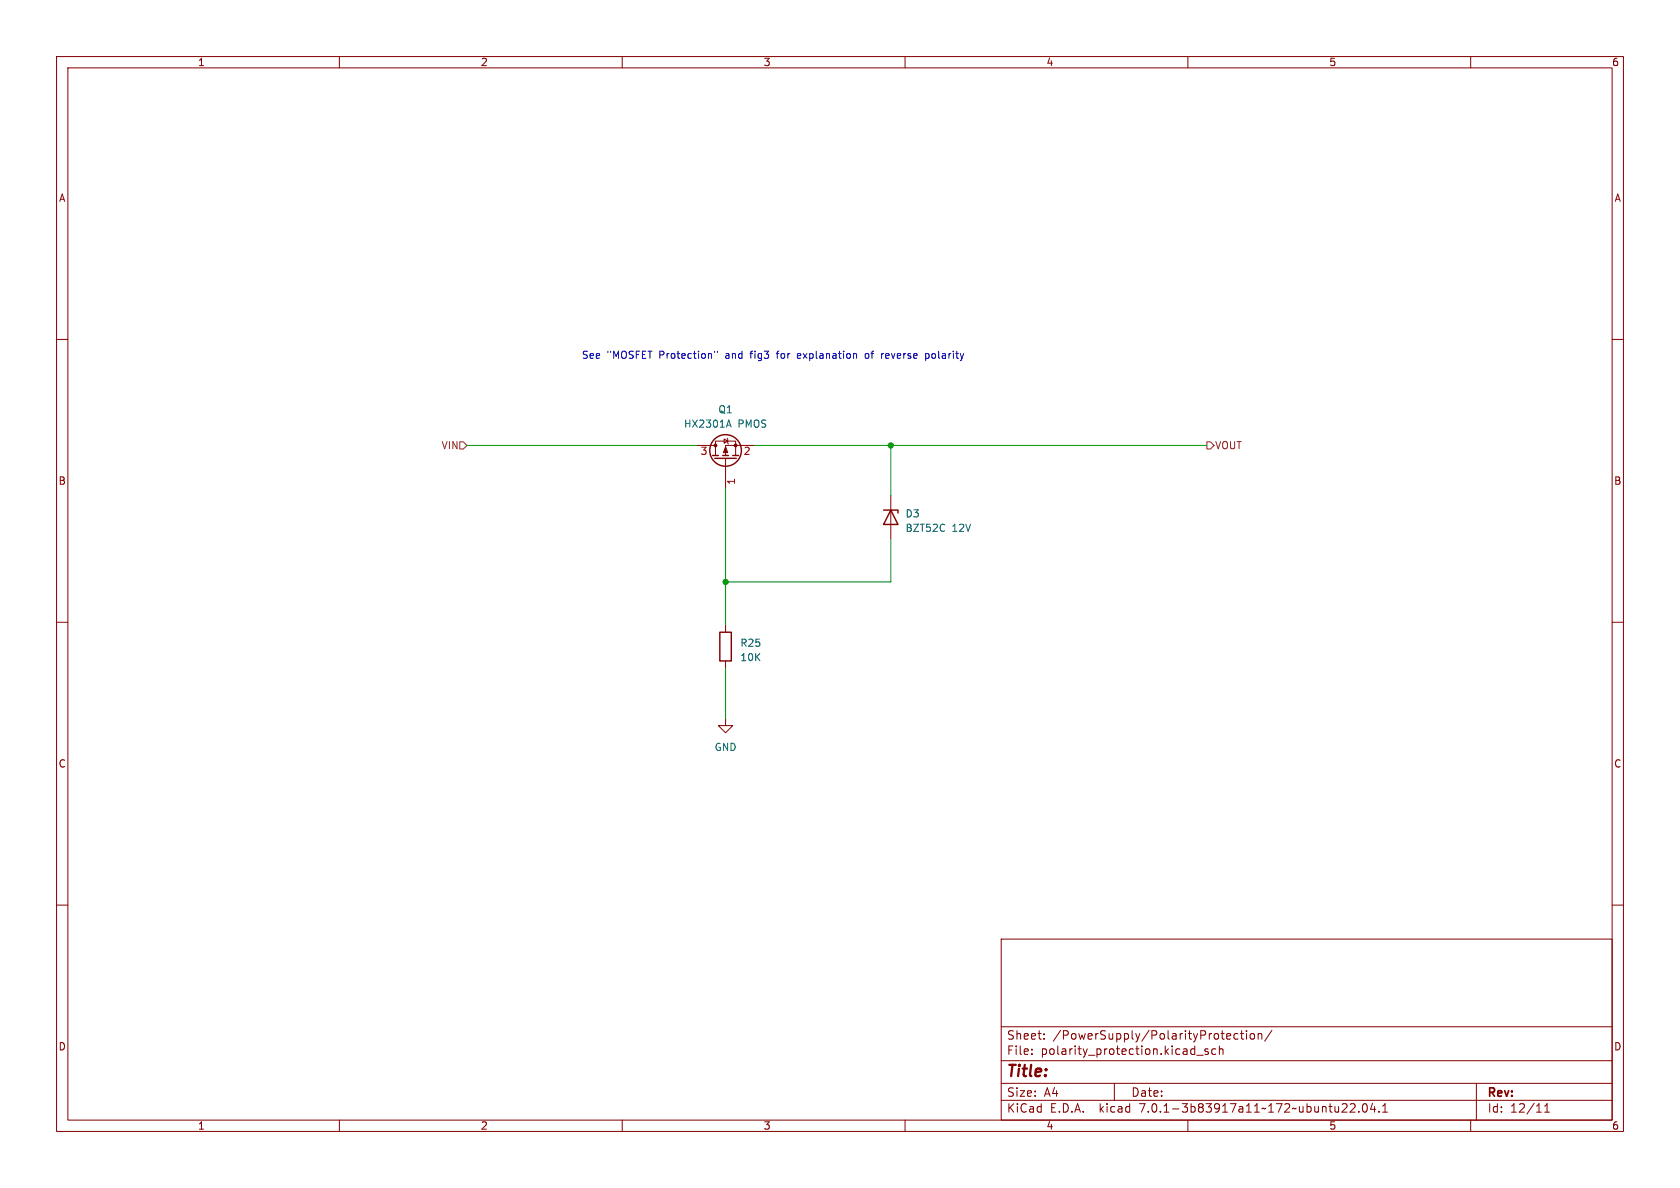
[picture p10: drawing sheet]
<svg xmlns="http://www.w3.org/2000/svg" width="297mm" height="210mm" viewBox="0 0 297 210" stroke-linecap="round" stroke-linejoin="round" font-family="sans-serif">
<g fill="none" stroke="#840000" stroke-width=".18">
<path d="M10 10h277v190h-277zM12 12h273v186h-273zM60 10v2M110 10v2M160 10v2M210 10v2M260 10v2M10 60h2M285 60h2M123.2 78.7h3.3M128 77.6l.7 .4-.7 .4zM128.5 77.5l.2 .1v.8l.1 .1"/>
<path d="M133.3 78.7h-5v1.8M126.5 80.5v-2.5h3.5v2.5M128.3 81v5.4M157.5 87.6v7.7M10 110h2M128.3 110.5v1.3M128.3 116.8v1.3M285 110h2M128.3 127v1.3h1.2l-1.2 1.2-1.3-1.2h1.3M10 160h2M285 160h2M177 166h108v32h-108z"/>
<path d="M60 198v2M110 198v2M160 198v2M177 194.5h108M177 191.5h108M177 187.5h108M177 181.5h108M182.4 186.3v.1M182.4 185.5v.1M184.6 183.6v.1M184.6 182.8v.1M197 191.5v3"/>
<path d="M210 198v2M211.6 186.5h1.1M213.6 185.5l-.4-.1-.2 .2 .1 .2 .5 .2v.3h-.6M214.9 185.5l-.4-.1-.3 .3v.4l.2 .2h.5M215.6 185.5l.2-.1 .3 .1 .1 .9M215.6 184.9v1.5M217.1 182.7l.4 .1 .1 .3-.7 .1M217.5 183.6l-.4 .1M218.9 182.8l-.5-.1-.3 .3v.4l.2 .2h.6M219.3 182.7h.6M219.5 182.2v1.3l.4 .2M220.4 182.2v.1"/>
<path d="M220.4 182.7v1M221.1 182.8l.4-.1 .3 .3v.4l-.3 .3-.4-.1-.1-.2v-.4zM222.4 182.8l.2-.1 .4 .1 .1 .9M222.4 182.7v1M224.9 182.1l-1.3 2M237.2 196.6h.9M238.1 195.2v.5M238.7 195.2l.6-.1 .2 .1 .1 .3-1 1.1h1M240.2 196.5v.1M241.1 195.2l.1-.1a.81 .81 0 0 1 .6 .6 .81 .81 0 0 1-.3 .8l-.1 .1a.81 .81 0 0 1-.6-.6 .81 .81 0 0 1 .3-.8zM242.6 195l-.3 1.1h.9M243 195.6v1"/>
<path d="M243.8 196.5v.1M244.4 196.6h.9M244.4 195.5l.5-.4v1.5M260 198v2M261 191.5v6.5M273.1 196.6h.8M273.1 195.5l.4-.4v1.5"/>
</g>
<g fill="none" stroke="#840000" stroke-width=".25">
<path d="M126 80.5h1M126.4 81h3.8M127.8 80.5h1M129.5 80.5h1.1M156.2 90.2h2.5v.5M157.5 90.2l1.2 2.5h-2.5zM127.3 111.8h2v5h-2z"/>
<circle cx="128.3" cy="79.6" r="2.79"/>
</g>
<g fill="#840000" stroke="#840000" stroke-width=".18">
<path d="M128.3 79l.4 1h-.8z"/>
<circle cx="130" cy="78.7" r=".25"/>
<circle cx="126.5" cy="78.7" r=".25"/>
</g>
<path d="M128.5 75.2h.6M128.8 74.2l.5 1.3" fill="none" stroke="#006464" stroke-width=".18"/>
<path d="M81.3 78.1h.6l.6 .6-.6 .7h-.6zM213.4 78.1h.6l.6 .6-.6 .7h-.6z" fill="none" stroke="#725600" stroke-width=".18"/>
<path d="M125.6 62.5l.2 .2v.6M126.3 62.1v.2M126.8 62.1v.2M150.9 62.6h.5v.7M153.1 62.6l-.2 .1 .2 .6M155.8 62.5v.8M156.1 62.5l-.3 .2M163.6 62.5v1.3M163.6 63.3h.4M164 62.5l-.4 .1" fill="none" stroke="#0000c2" stroke-width=".18"/>
<path d="M82.5 78.7h40.7M133.3 78.7h80.1M157.5 78.7v8.9M128.3 86.4v24.1M157.5 95.3v7.6h-29.2M128.3 118.1v8.9" fill="none" stroke="#009600" stroke-width=".18"/>
<g fill="#009600" stroke="#009600" stroke-width=".18">
<circle cx="128.3" cy="102.9" r=".46"/>
<circle cx="157.5" cy="78.7" r=".46"/>
</g>
<text font-size="2.8" fill="#840000" x="178" y="190.8">Title:</text>
<g font-size="2.1" fill="#840000">
<text x="178" y="183.9">Sheet:</text>
<text x="186.2" y="183.9">/PowerSupply/PolarityProtection/</text>
<text x="178" y="186.6">File:</text>
<text x="184" y="186.6">polarity_protection.kicad_sch</text>
<text x="178" y="196.8">KiCad</text>
<text x="178" y="194">Size:</text>
<text x="184.6" y="194">A4</text>
<text x="185.7" y="196.8">E.D.A.</text>
<text x="194.4" y="196.8">kicad</text>
<text x="200" y="194">Date:</text>
<text x="201.5" y="196.8">7.0.1-3b83917a11~172~ubuntu22.04.1</text>
<text x="263" y="194.2">Rev:</text>
<text x="263" y="196.8">Id:</text>
<text x="267" y="196.8">12/11</text>
</g>
<g font-size="1.8" fill="#840000">
<text x="35" y="11.8">1</text>
<text x="85" y="11.8">2</text>
<text x="135" y="11.8">3</text>
<text x="185" y="11.8">4</text>
<text x="235" y="11.8">5</text>
<text x="285" y="11.8">6</text>
<text x="10.4" y="35.8">A</text>
<text x="285.4" y="35.8">A</text>
<text x="10.3" y="85.8">B</text>
<text x="285.3" y="85.8">B</text>
<text x="10.3" y="135.8">C</text>
<text x="285.3" y="135.8">C</text>
<text x="10.3" y="185.8">D</text>
<text x="285.3" y="185.8">D</text>
<text x="35" y="199.8">1</text>
<text x="85" y="199.8">2</text>
<text x="135" y="199.8">3</text>
<text x="185" y="199.8">4</text>
<text x="235" y="199.8">5</text>
<text x="285" y="199.8">6</text>
</g>
<g font-size="1.8" fill="#0000c2">
<text x="102.9" y="63.5">See</text>
<text x="107.4" y="63.5">&quot;MOSFET</text>
<text x="116.6" y="63.5">Protection&quot;</text>
<text x="128.4" y="63.5">and</text>
<text x="133" y="63.5">fig3</text>
<text x="137.7" y="63.5">for</text>
<text x="141.5" y="63.5">explanation</text>
<text x="153.6" y="63.5">of</text>
<text x="156.6" y="63.5">reverse</text>
<text x="164.5" y="63.5">polarity</text>
</g>
<g font-size="1.8" fill="#006464">
<text x="120.9" y="75.8">HX2301A</text>
<text x="126.9" y="73.2">Q1</text>
<text x="130.4" y="75.8">PMOS</text>
<text x="160" y="91.6">D3</text>
<text x="160" y="94.2">BZT52C</text>
<text x="168.3" y="94.2">12V</text>
<text x="130.8" y="114.5">R25</text>
<text x="130.8" y="117">10K</text>
<text x="126.3" y="132.9">GND</text>
</g>
<g font-size="1.8" fill="#725600">
<text x="77.9" y="79.6">VIN</text>
<text x="214.8" y="79.6">VOUT</text>
</g>
<g font-size="1.8" fill="#a90000">
<text x="123.8" y="80.6">3</text>
<text x="131.4" y="80.6">2</text>
<text x="130.2" y="85.8" transform="rotate(-90 130.2 85.8)">1</text>
</g>
</svg>
